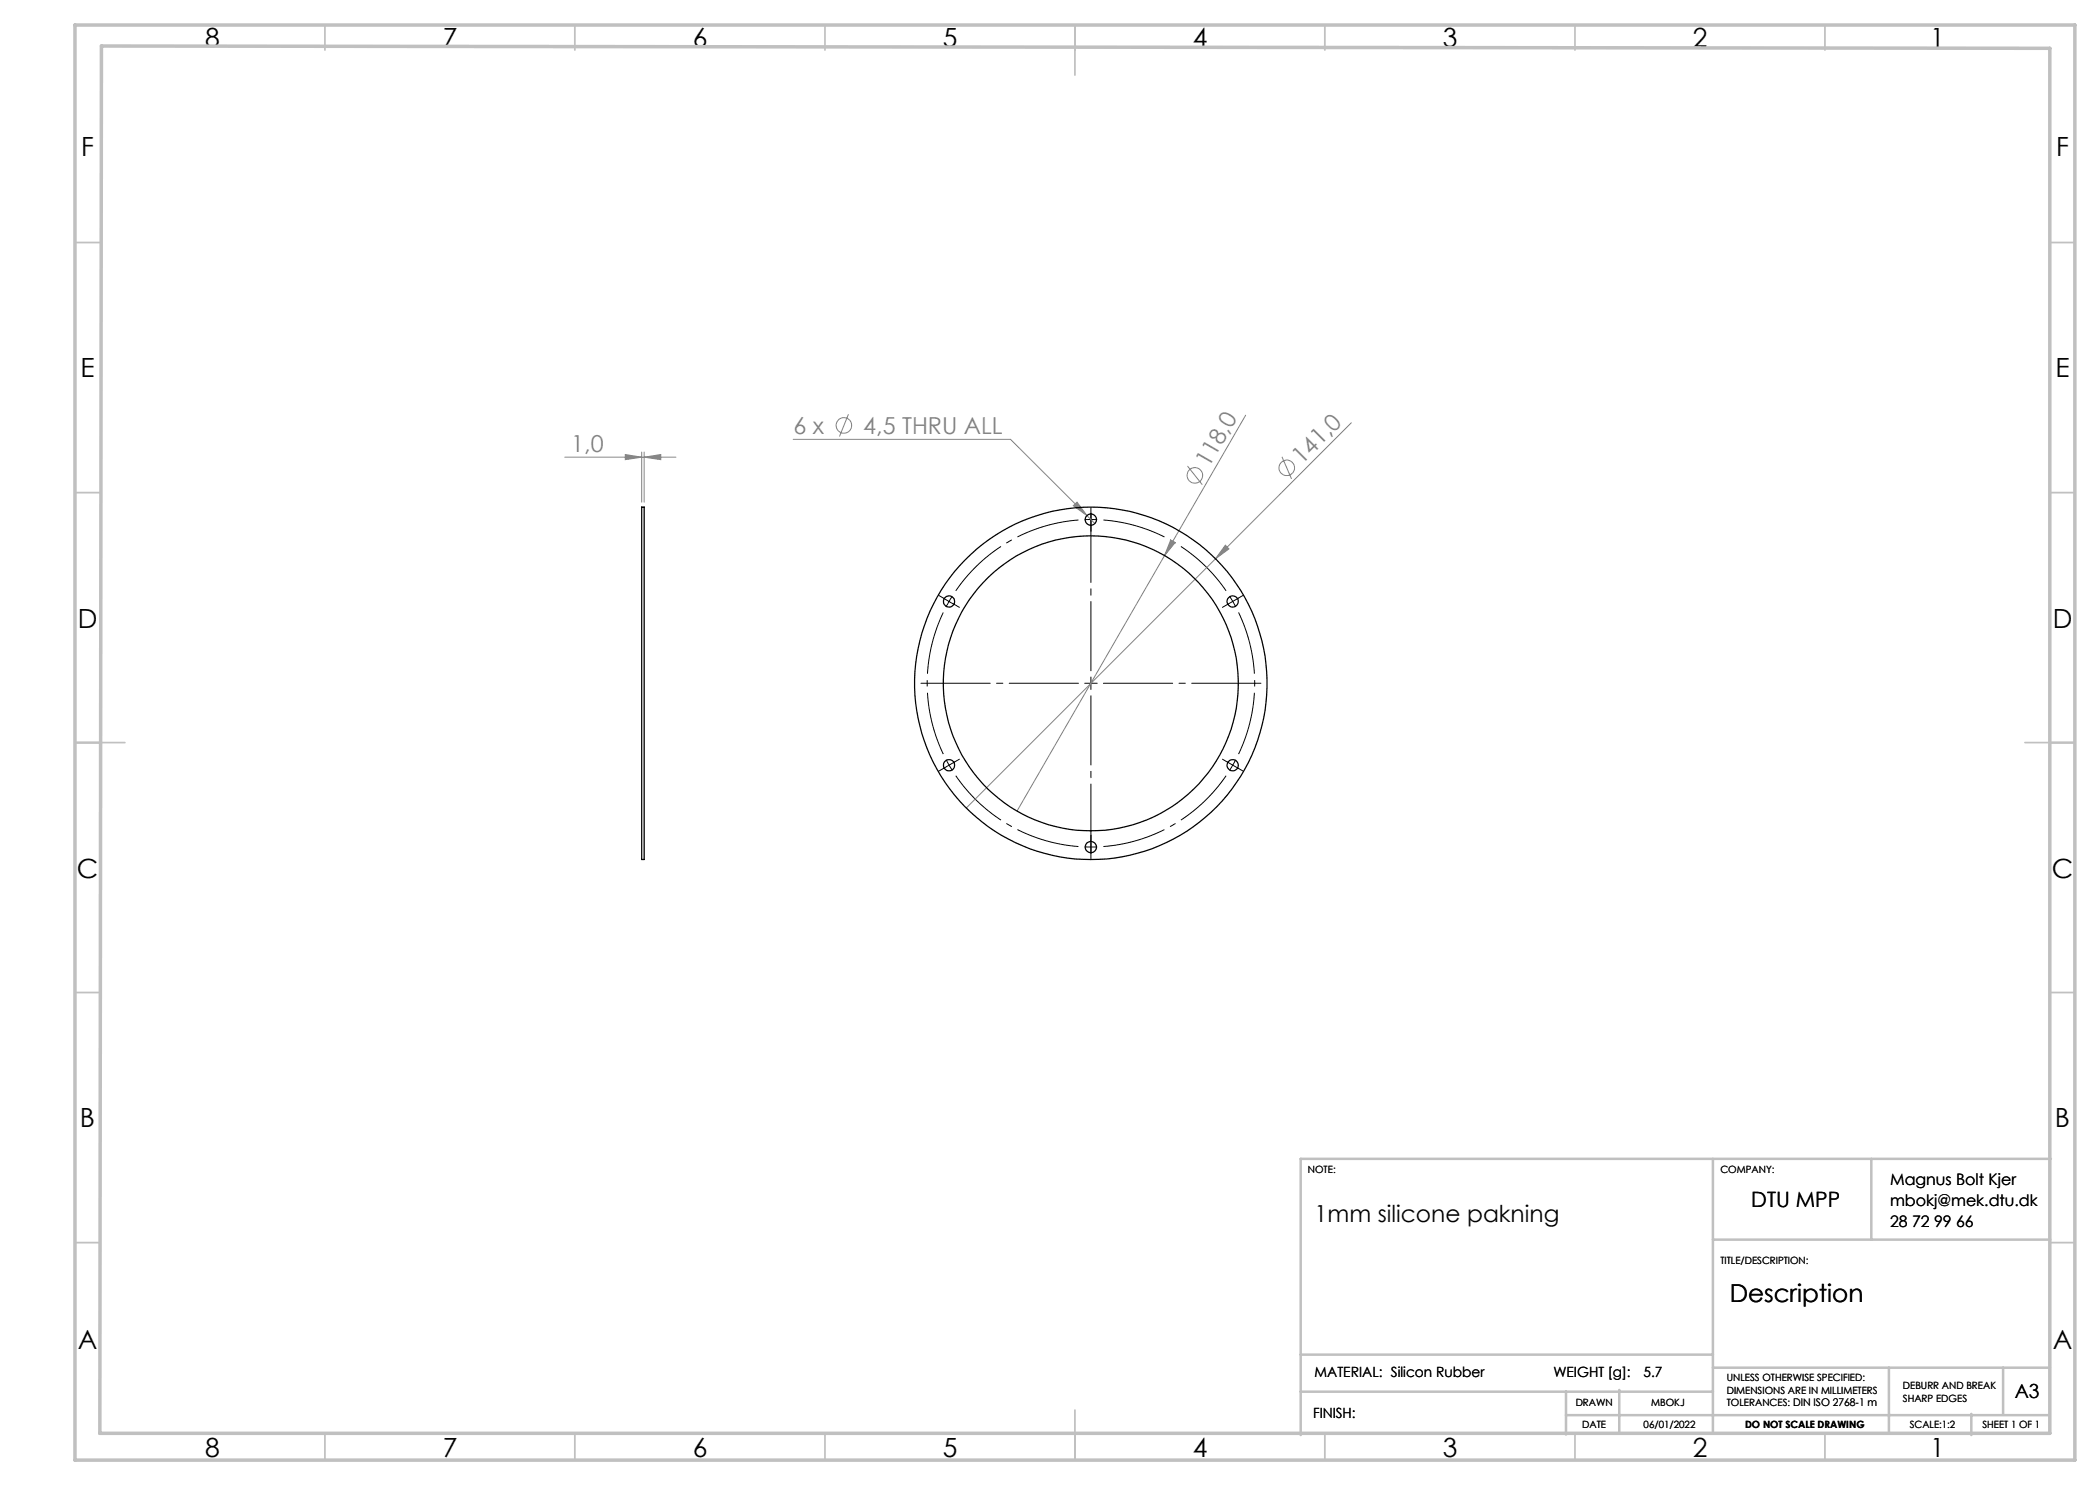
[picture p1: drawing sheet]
<svg xmlns="http://www.w3.org/2000/svg" width="420mm" height="297mm" viewBox="0 0 420 297" stroke-linecap="round" stroke-linejoin="round" font-family="sans-serif">
<g fill="none" stroke="#808080" stroke-width=".2">
<path d="M113 91.4h22.2M125.1 90.9l3.2 .5-3.2 .5zM128.3 90.4v10M128.8 91.4l3.4-.5v1zM128.8 90.4v10M158.6 87.9h43.5l16.9 16.8M169.7 82.9l-1.8 4.4M237.5 93.2l3 3.7M249.1 83l-16.2 28.1M256.4 91.4l1.9 4.4M270.3 84.6l-77 77M214.7 101.1l.7-.7 2 2.7z"/>
<path d="M232.9 111.1l-29.5 51.1M234.1 108l.9 .5-2.1 2.6zM245.1 109l.7 .8-2.7 2z"/>
<circle cx="168.8" cy="85.1" r="1.55"/>
<circle cx="239" cy="95.1" r="1.56"/>
<circle cx="257.4" cy="93.6" r="1.56"/>
</g>
<path d="M218.2 103.9h-1.3M218.2 103.9h1.2M246.5 120.3l-.6-1.1M246.5 120.3l.7 1.1M189.8 153l.7 1.1M189.8 153l-.6-1.1M246.5 153l.7-1.1M246.5 153l-.6 1.1M218.2 169.4h1.2M218.2 169.4h-1.3" fill="none" stroke="#000" stroke-width=".2" stroke-dasharray="15.2 1.3 1.3 1.3" stroke-linecap="butt"/>
<path d="M215.7 104a32.7 32.7 0 0 0-24.5 14.2M245.2 118.2a32.7 32.7 0 0 0-24.5-14.2M188.7 122.5a32.7 32.7 0 0 0 0 28.3M191.2 155.1a32.7 32.7 0 0 0 24.5 14.2M247.7 150.8a32.7 32.7 0 0 0 0-28.3M220.7 169.3a32.7 32.7 0 0 0 24.5-14.2" fill="none" stroke="#000" stroke-width=".2" stroke-dasharray="15.2 1.3 1.3 1.3" stroke-dashoffset="2.5" stroke-linecap="butt"/>
<path d="M188.7 119.7l1.1 .6M190.5 119.2l-.7 1.1M189.8 120.3l-.6 1.1M189.8 120.3l1.1 .6" fill="none" stroke="#000" stroke-width=".2"/>
<g fill="none" stroke="#000" stroke-width=".2" stroke-dasharray="15.2 1.3 1.3 1.3">
<path d="M188.7 119.7l-.9-.6M218.2 103.9v-1.2M218.2 103.9v1.3M218.2 102.7v-1.2M218.2 105.2v1.1M247.6 119.7l1-.6M190.9 120.9l1 .6M218.2 136.7v-1.3M218.2 136.7h-1.3M218.2 136.7v1.2M218.2 136.7h1.2M245.5 120.9l-1 .6"/>
<path d="M246.5 120.3l1.1-.6M246.5 120.3l-1 .6M188.7 153.7l-.9 .5M189.8 153l-1.1 .7M189.8 153l1.1-.6M190.9 152.4l1-.6M245.5 152.4l-1-.6M246.5 153l1.1 .7M246.5 153l-1-.6M247.6 153.7l1 .5M218.2 169.4v1.3M218.2 169.4v-1.2"/>
<path d="M218.2 170.7v1.1M218.2 168.2v-1.2"/>
</g>
<path d="M215.7 136.7h-31.5M218.2 134.2v-31.5M218.2 139.2v31.5M220.7 136.7h31.5" fill="none" stroke="#000" stroke-width=".2" stroke-dasharray="15.2 1.3 1.3 1.3" stroke-dashoffset="1.4"/>
<g fill="none" stroke="#c0c0c0" stroke-width=".35">
<path d="M65 5v5M115 5v5M165 5v5M215 5v10M265 5v5M315 5v5M365 5v5M15 48.5h5M410 48.5h5M15 98.5h5M410 98.5h5M15 148.5h10"/>
<path d="M405 148.5h10M15 198.5h5M410 198.5h5M15 248.5h5M410 248.5h5M65 287v5M115 287v5M165 287v5M215 282v10M265 287v5M315 287v5M365 287v5"/>
</g>
<g fill="none" stroke="#c0c0c0" stroke-width=".5">
<path d="M342.6 231.8v54.8M374.3 231.8v16.1M410.2 231.8h-150.1v55.2M342.6 247.9h67.5M260.1 278.3h82.5M260.1 270.9h82.5M313.2 278.3v8.6M323.8 278v8.7M342.6 273.5h67.4M377.8 273.5v13.2M400.6 273.5v9.3M313.2 283h96.8"/>
<path d="M394.3 282.8v4.2"/>
</g>
<path d="M15 5h400v287h-400zM20.3 9.2l389.7 .5v277h-390z" fill="none" stroke="#c0c0c0" stroke-width=".7"/>
<g fill="#808080">
<path d="M245.1 109l.7 .8-2.7 2z"/>
<path d="M234.1 108l.9 .5-2.1 2.6z"/>
<path d="M214.7 101.1l2.7 2-2-2.7zM125.1 90.9l3.2 .5-3.2 .5zM128.8 91.4l3.4-.5v1z"/>
</g>
<g fill="none" stroke="#000" stroke-width=".25">
<path d="M128.3 101.4h.5v70.5h-.5z"/>
<circle cx="218.2" cy="103.9" r="1.12"/>
<circle cx="189.8" cy="120.3" r="1.13"/>
<circle cx="218.2" cy="136.7" r="29.5"/>
<circle cx="218.2" cy="136.7" r="35.3"/>
<circle cx="246.5" cy="120.3" r="1.11"/>
<circle cx="189.8" cy="153" r="1.13"/>
<circle cx="246.5" cy="153" r="1.12"/>
<circle cx="218.2" cy="169.4" r="1.13"/>
</g>
<g font-size="5.3">
<text x="41" y="9.5">8</text>
<text x="88.5" y="9.5">7</text>
<text x="138.5" y="9.5">6</text>
<text x="188.5" y="9.5">5</text>
<text x="238.5" y="9.5">4</text>
<text x="288.5" y="9.5">3</text>
<text x="338.5" y="9.5">2</text>
<text x="386" y="9.5">1</text>
<text x="16.2" y="31.3">F</text>
<text x="411.2" y="31.3">F</text>
<text x="16.1" y="75.5">E</text>
<text x="411.1" y="75.5">E</text>
<text x="15.5" y="125.5">D</text>
<text x="410.5" y="125.5">D</text>
<text x="15.4" y="175.5">C</text>
<text x="410.4" y="175.5">C</text>
<text x="16" y="225.5">B</text>
<text x="411" y="225.5">B</text>
<text x="15.5" y="269.8">A</text>
<text x="410.5" y="269.8">A</text>
<text x="41" y="291.5">8</text>
<text x="88.5" y="291.5">7</text>
<text x="138.5" y="291.5">6</text>
<text x="188.5" y="291.5">5</text>
<text x="238.5" y="291.5">4</text>
<text x="288.5" y="291.5">3</text>
<text x="338.5" y="291.5">2</text>
<text x="386" y="291.5">1</text>
</g>
<text font-size="4.9" x="345.9" y="260.4">Description</text>
<g font-size="4.7" fill="#808080">
<text x="158.7" y="86.8">6 x</text>
<text x="172.7" y="86.8">4,5 THRU ALL</text>
<text x="114.3" y="90.4">1,0</text>
<text x="241.8" y="93.7" transform="rotate(-60 241.8 93.7)">118,0</text>
<text x="260.4" y="92.9" transform="rotate(-45 260.4 92.9)">141,0</text>
</g>
<text font-size="4.7" x="262.9" y="244.4">1mm silicone pakning</text>
<text font-size="4.2" x="350.3" y="241.4">DTU MPP</text>
<text font-size="3.9" x="403" y="279.6">A3</text>
<g font-size="3.2">
<text x="378" y="237">Magnus Bolt Kjer</text>
<text x="378" y="241.1">mbokj@mek.dtu.dk</text>
<text x="378" y="245.3">28 72 99 66</text>
</g>
<g font-size="2.8">
<text x="262.9" y="275.4">MATERIAL: Silicon Rubber</text>
<text x="310.7" y="275.4">WEIGHT [g]:</text>
<text x="328.7" y="275.4">5.7</text>
<text x="262.6" y="283.6">FINISH:</text>
</g>
<g font-size="2">
<text x="261.6" y="234.6">NOTE:</text>
<text x="344.1" y="234.6">COMPANY:</text>
<text x="344.1" y="252.7">TITLE/DESCRIPTION:</text>
<text x="315.1" y="281.3">DRAWN</text>
<text x="330.2" y="281.3">MBOKJ</text>
<text x="345.4" y="276.3">UNLESS OTHERWISE SPECIFIED:</text>
<text x="345.4" y="278.8">DIMENSIONS ARE IN MILLIMETERS</text>
<text x="345.4" y="281.3">TOLERANCES: DIN ISO 2768-1 m</text>
<text x="380.6" y="277.8">DEBURR AND BREAK</text>
<text x="380.6" y="280.3">SHARP EDGES</text>
<text x="316.4" y="285.6">DATE</text>
<text x="328.7" y="285.6">06/01/2022</text>
<text x="349" y="285.6">DO NOT SCALE DRAWING</text>
<text x="381.9" y="285.6">SCALE:1:2</text>
<text x="396.5" y="285.6">SHEET 1 OF 1</text>
</g>
</svg>
